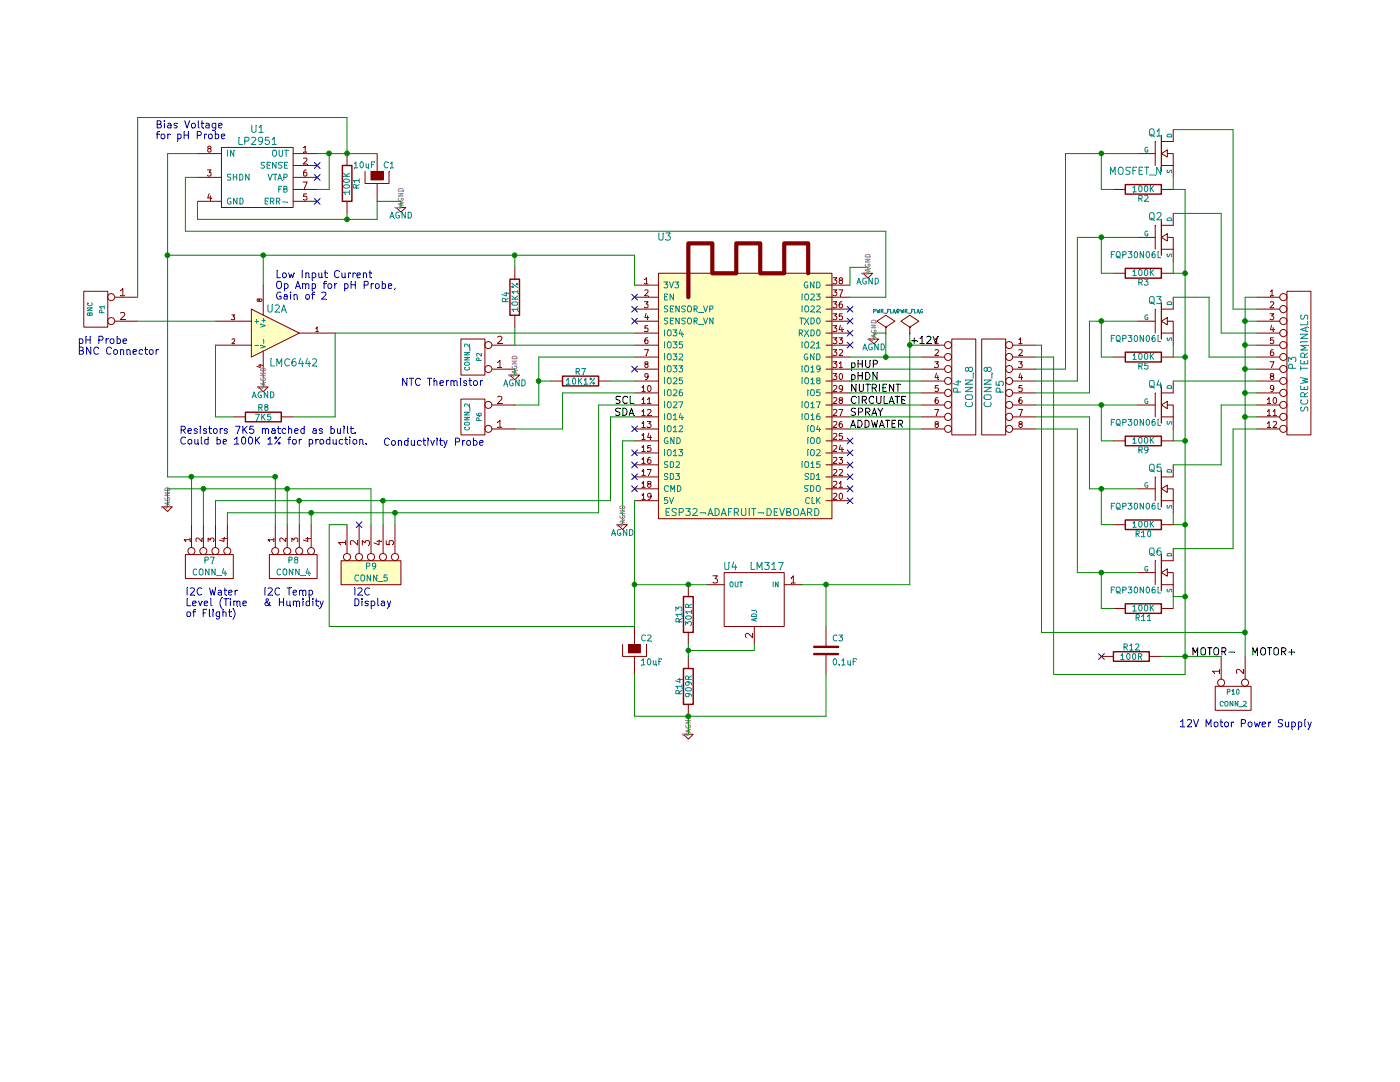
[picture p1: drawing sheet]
EESchema Schematic File Version 2
LIBS:power
LIBS:device
LIBS:transistors
LIBS:conn
LIBS:linear
LIBS:regul
LIBS:74xx
LIBS:cmos4000
LIBS:adc-dac
LIBS:memory
LIBS:xilinx
LIBS:special
LIBS:microcontrollers
LIBS:dsp
LIBS:microchip
LIBS:analog_switches
LIBS:motorola
LIBS:texas
LIBS:intel
LIBS:audio
LIBS:interface
LIBS:digital-audio
LIBS:philips
LIBS:display
LIBS:cypress
LIBS:siliconi
LIBS:opto
LIBS:atmel
LIBS:contrib
LIBS:valves
LIBS:ESP32-footprints-Shem-Lib
LIBS:lp2951
LIBS:Prototype-cache
EELAYER 24 0
EELAYER END
$Descr A4 11693 8268
encoding utf-8
Sheet 1 1
Title ""
Date ""
Rev ""
Comp ""
Comment1 ""
Comment2 ""
Comment3 ""
Comment4 ""
$EndDescr
$Comp
L MOSFET_N Q5
U 1 1
P 9700 3700
F 0 "Q5" H 9710 3870 60  0000 R CNN
F 1 "FQP30N06L" H 9700 3550 50  0000 R CNN
F 2 "" H 9700 3700 60  0000 C CNN
F 3 "" H 9700 3700 60  0000 C CNN
	1    9700 3700
	1    0    0    -1  
$EndComp
$Comp
L MOSFET_N Q4
U 1 1
P 9700 3000
F 0 "Q4" H 9710 3170 60  0000 R CNN
F 1 "FQP30N06L" H 9700 2850 50  0000 R CNN
F 2 "" H 9700 3000 60  0000 C CNN
F 3 "" H 9700 3000 60  0000 C CNN
	1    9700 3000
	1    0    0    -1  
$EndComp
$Comp
L MOSFET_N Q3
U 1 1
P 9700 2300
F 0 "Q3" H 9710 2470 60  0000 R CNN
F 1 "FQP30N06L" H 9700 2150 50  0000 R CNN
F 2 "" H 9700 2300 60  0000 C CNN
F 3 "" H 9700 2300 60  0000 C CNN
	1    9700 2300
	1    0    0    -1  
$EndComp
$Comp
L MOSFET_N Q2
U 1 1
P 9700 1600
F 0 "Q2" H 9710 1770 60  0000 R CNN
F 1 "FQP30N06L" H 9700 1450 50  0000 R CNN
F 2 "" H 9700 1600 60  0000 C CNN
F 3 "" H 9700 1600 60  0000 C CNN
	1    9700 1600
	1    0    0    -1  
$EndComp
$Comp
L MOSFET_N Q1
U 1 1
P 9700 900
F 0 "Q1" H 9710 1070 60  0000 R CNN
F 1 "MOSFET_N" H 9710 750 60  0000 R CNN
F 2 "" H 9700 900 60  0000 C CNN
F 3 "" H 9700 900 60  0000 C CNN
	1    9700 900 
	1    0    0    -1  
$EndComp
$Comp
L MOSFET_N Q6
U 1 1
P 9700 4400
F 0 "Q6" H 9710 4570 60  0000 R CNN
F 1 "FQP30N06L" H 9700 4250 50  0000 R CNN
F 2 "" H 9700 4400 60  0000 C CNN
F 3 "" H 9700 4400 60  0000 C CNN
	1    9700 4400
	1    0    0    -1  
$EndComp
$Comp
L CONN_12 P3
U 1 1
P 10850 2650
F 0 "P3" V 10800 2650 60  0000 C CNN
F 1 "SCREW TERMINALS" V 10900 2650 60  0000 C CNN
F 2 "" H 10850 2650 60  0000 C CNN
F 3 "" H 10850 2650 60  0000 C CNN
	1    10850 2650
	1    0    0    -1  
$EndComp
$Comp
L CONN_2 P10
U 1 1
P 10300 5450
F 0 "P10" V 10250 5450 40  0000 C CNN
F 1 "CONN_2" V 10350 5450 40  0000 C CNN
F 2 "" H 10300 5450 60  0000 C CNN
F 3 "" H 10300 5450 60  0000 C CNN
	1    10300 5450
	0    -1   1    0   
$EndComp
$Comp
L R R12
U 1 1
P 9450 5100
F 0 "R12" V 9530 5100 50  0000 C CNN
F 1 "100R" V 9450 5100 50  0000 C CNN
F 2 "" H 9450 5100 60  0000 C CNN
F 3 "" H 9450 5100 60  0000 C CNN
	1    9450 5100
	0    -1   -1   0   
$EndComp
$Comp
L LP2951 U1
U 1 1
P 2150 1100
F 0 "U1" H 2150 1500 60  0000 C CNN
F 1 "LP2951" H 2150 1400 60  0000 C CNN
F 2 "" H 2000 1100 60  0000 C CNN
F 3 "" H 2000 1100 60  0000 C CNN
	1    2150 1100
	1    0    0    -1  
$EndComp
$Comp
L LMC6062 U2
U 1 1
P 2300 2400
F 0 "U2" H 2250 2600 60  0000 L CNN
F 1 "LMC6442" H 2250 2150 60  0000 L CNN
F 2 "" H 2300 2400 60  0000 C CNN
F 3 "" H 2300 2400 60  0000 C CNN
	1    2300 2400
	1    0    0    -1  
$EndComp
$Comp
L CONN_2 P1
U 1 1
P 800 2200
F 0 "P1" V 750 2200 40  0000 C CNN
F 1 "BNC" V 850 2200 40  0000 C CNN
F 2 "" H 800 2200 60  0000 C CNN
F 3 "" H 800 2200 60  0000 C CNN
	1    800  2200
	-1   0    0    -1  
$EndComp
$Comp
L R R8
U 1 1
P 2200 3100
F 0 "R8" V 2280 3100 50  0000 C CNN
F 1 "7K5" V 2200 3100 50  0000 C CNN
F 2 "" H 2200 3100 60  0000 C CNN
F 3 "" H 2200 3100 60  0000 C CNN
	1    2200 3100
	0    -1   -1   0   
$EndComp
$Comp
L R R1
U 1 1
P 2900 1150
F 0 "R1" V 2980 1150 50  0000 C CNN
F 1 "100K" V 2900 1150 50  0000 C CNN
F 2 "" H 2900 1150 60  0000 C CNN
F 3 "" H 2900 1150 60  0000 C CNN
	1    2900 1150
	1    0    0    -1  
$EndComp
$Comp
L AGND #PWR01
U 1 1
P 3350 1350
F 0 "#PWR01" H 3350 1350 40  0001 C CNN
F 1 "AGND" H 3350 1280 50  0000 C CNN
F 2 "" H 3350 1350 60  0000 C CNN
F 3 "" H 3350 1350 60  0000 C CNN
	1    3350 1350
	1    0    0    -1  
$EndComp
$Comp
L AGND #PWR03
U 1 1
P 2200 2850
F 0 "#PWR03" H 2200 2850 40  0001 C CNN
F 1 "AGND" H 2200 2780 50  0000 C CNN
F 2 "" H 2200 2850 60  0000 C CNN
F 3 "" H 2200 2850 60  0000 C CNN
	1    2200 2850
	1    0    0    -1  
$EndComp
Text Notes 650  2500 0    60   ~ 0
pH Probe\nBNC Connector
Text Label 7100 2700 0    60   ~ 0
pHUP
Text Label 7100 2800 0    60   ~ 0
pHDN
Text Label 7100 2900 0    60   ~ 0
NUTRIENT
Text Label 7100 3000 0    60   ~ 0
CIRCULATE
Text Label 7100 3100 0    60   ~ 0
SPRAY
Text Label 7100 3200 0    60   ~ 0
ADDWATER
$Comp
L R R9
U 1 1
P 9550 3300
F 0 "R9" V 9630 3300 50  0000 C CNN
F 1 "100K" V 9550 3300 50  0000 C CNN
F 2 "" H 9550 3300 60  0000 C CNN
F 3 "" H 9550 3300 60  0000 C CNN
	1    9550 3300
	0    1    1    0   
$EndComp
$Comp
L R R10
U 1 1
P 9550 4000
F 0 "R10" V 9630 4000 50  0000 C CNN
F 1 "100K" V 9550 4000 50  0000 C CNN
F 2 "" H 9550 4000 60  0000 C CNN
F 3 "" H 9550 4000 60  0000 C CNN
	1    9550 4000
	0    1    1    0   
$EndComp
$Comp
L R R5
U 1 1
P 9550 2600
F 0 "R5" V 9630 2600 50  0000 C CNN
F 1 "100K" V 9550 2600 50  0000 C CNN
F 2 "" H 9550 2600 60  0000 C CNN
F 3 "" H 9550 2600 60  0000 C CNN
	1    9550 2600
	0    1    1    0   
$EndComp
$Comp
L R R3
U 1 1
P 9550 1900
F 0 "R3" V 9630 1900 50  0000 C CNN
F 1 "100K" V 9550 1900 50  0000 C CNN
F 2 "" H 9550 1900 60  0000 C CNN
F 3 "" H 9550 1900 60  0000 C CNN
	1    9550 1900
	0    1    1    0   
$EndComp
$Comp
L R R2
U 1 1
P 9550 1200
F 0 "R2" V 9630 1200 50  0000 C CNN
F 1 "100K" V 9550 1200 50  0000 C CNN
F 2 "" H 9550 1200 60  0000 C CNN
F 3 "" H 9550 1200 60  0000 C CNN
	1    9550 1200
	0    1    1    0   
$EndComp
$Comp
L R R11
U 1 1
P 9550 4700
F 0 "R11" V 9630 4700 50  0000 C CNN
F 1 "100K" V 9550 4700 50  0000 C CNN
F 2 "" H 9550 4700 60  0000 C CNN
F 3 "" H 9550 4700 60  0000 C CNN
	1    9550 4700
	0    1    1    0   
$EndComp
Text Notes 9850 5700 0    60   ~ 0
12V Motor Power Supply
Text Label 10450 5100 0    60   ~ 0
MOTOR+
Text Label 9950 5100 0    60   ~ 0
MOTOR-
$Comp
L CONN_2 P2
U 1 1
P 3950 2600
F 0 "P2" V 3900 2600 40  0000 C CNN
F 1 "CONN_2" V 4000 2600 40  0000 C CNN
F 2 "" H 3950 2600 60  0000 C CNN
F 3 "" H 3950 2600 60  0000 C CNN
	1    3950 2600
	-1   0    0    1   
$EndComp
$Comp
L R R4
U 1 1
P 4300 2100
F 0 "R4" V 4380 2100 50  0000 C CNN
F 1 "10K1%" V 4300 2100 50  0000 C CNN
F 2 "" H 4300 2100 60  0000 C CNN
F 3 "" H 4300 2100 60  0000 C CNN
	1    4300 2100
	-1   0    0    1   
$EndComp
$Comp
L AGND #PWR04
U 1 1
P 4300 2750
F 0 "#PWR04" H 4300 2750 40  0001 C CNN
F 1 "AGND" H 4300 2680 50  0000 C CNN
F 2 "" H 4300 2750 60  0000 C CNN
F 3 "" H 4300 2750 60  0000 C CNN
	1    4300 2750
	1    0    0    -1  
$EndComp
Text Notes 3350 2850 0    60   ~ 0
NTC Thermistor
$Comp
L CONN_2 P6
U 1 1
P 3950 3100
F 0 "P6" V 3900 3100 40  0000 C CNN
F 1 "CONN_2" V 4000 3100 40  0000 C CNN
F 2 "" H 3950 3100 60  0000 C CNN
F 3 "" H 3950 3100 60  0000 C CNN
	1    3950 3100
	-1   0    0    1   
$EndComp
Text Notes 3200 3350 0    60   ~ 0
Conductivity Probe
$Comp
L R R7
U 1 1
P 4850 2800
F 0 "R7" V 4930 2800 50  0000 C CNN
F 1 "10K1%" V 4850 2800 50  0000 C CNN
F 2 "" H 4850 2800 60  0000 C CNN
F 3 "" H 4850 2800 60  0000 C CNN
	1    4850 2800
	0    -1   -1   0   
$EndComp
$Comp
L CONN_4 P7
U 1 1
P 1750 4350
F 0 "P7" V 1700 4350 50  0000 C CNN
F 1 "CONN_4" V 1800 4350 50  0000 C CNN
F 2 "" H 1750 4350 60  0000 C CNN
F 3 "" H 1750 4350 60  0000 C CNN
	1    1750 4350
	0    -1   1    0   
$EndComp
$Comp
L CONN_4 P8
U 1 1
P 2450 4350
F 0 "P8" V 2400 4350 50  0000 C CNN
F 1 "CONN_4" V 2500 4350 50  0000 C CNN
F 2 "" H 2450 4350 60  0000 C CNN
F 3 "" H 2450 4350 60  0000 C CNN
	1    2450 4350
	0    -1   1    0   
$EndComp
$Comp
L AGND #PWR05
U 1 1
P 1400 3850
F 0 "#PWR05" H 1400 3850 30  0001 C CNN
F 1 "AGND" H 1400 3780 30  0001 C CNN
F 2 "" H 1400 3850 60  0000 C CNN
F 3 "" H 1400 3850 60  0000 C CNN
	1    1400 3850
	1    0    0    -1  
$EndComp
Text Label 5300 3000 2    60   ~ 0
SCL
Text Label 5300 3100 2    60   ~ 0
SDA
Text Notes 1550 4600 0    60   ~ 0
I2C Water\nLevel (Time\nof Flight)
Text Notes 2200 4600 0    60   ~ 0
I2C Temp\n& Humidity
$Comp
L CONN_5 P9
U 1 1
P 3100 4400
F 0 "P9" V 3050 4400 50  0000 C CNN
F 1 "CONN_5" V 3150 4400 50  0000 C CNN
F 2 "" H 3100 4400 60  0000 C CNN
F 3 "" H 3100 4400 60  0000 C CNN
	1    3100 4400
	0    -1   1    0   
$EndComp
Text Notes 2950 4600 0    60   ~ 0
I2C\nDisplay
$Comp
L AGND #PWR06
U 1 1
P 5750 5750
F 0 "#PWR06" H 5750 5750 30  0001 C CNN
F 1 "AGND" H 5750 5680 30  0001 C CNN
F 2 "" H 5750 5750 60  0000 C CNN
F 3 "" H 5750 5750 60  0000 C CNN
	1    5750 5750
	1    0    0    -1  
$EndComp
$Comp
L CONN_8 P4
U 1 1
P 8050 2850
F 0 "P4" V 8000 2850 60  0000 C CNN
F 1 "CONN_8" V 8100 2850 60  0000 C CNN
F 2 "" H 8050 2850 60  0000 C CNN
F 3 "" H 8050 2850 60  0000 C CNN
	1    8050 2850
	1    0    0    -1  
$EndComp
$Comp
L CONN_8 P5
U 1 1
P 8300 2850
F 0 "P5" V 8250 2850 60  0000 C CNN
F 1 "CONN_8" V 8350 2850 60  0000 C CNN
F 2 "" H 8300 2850 60  0000 C CNN
F 3 "" H 8300 2850 60  0000 C CNN
	1    8300 2850
	-1   0    0    -1  
$EndComp
$Comp
L CAPAPOL C1
U 1 1
P 3150 1100
F 0 "C1" H 3200 1200 50  0000 L CNN
F 1 "10uF" H 2950 1200 50  0000 L CNN
F 2 "" H 3150 1100 60  0000 C CNN
F 3 "" H 3150 1100 60  0000 C CNN
	1    3150 1100
	1    0    0    -1  
$EndComp
$Comp
L ESP32-ADAFRUIT-DEVBOARD U3
U 1 1
P 6250 2850
F 0 "U3" H 5550 4100 60  0000 C CNN
F 1 "ESP32-ADAFRUIT-DEVBOARD" H 6200 1800 60  0000 C CNN
F 2 "ESP32-footprints-Lib:ESP32-Adafruit-Devboard" H 6600 4200 60  0001 C CNN
F 3 "" H 5800 3300 60  0001 C CNN
	1    6250 2850
	1    0    0    -1  
$EndComp
$Comp
L LM317 U4
U 1 1
P 6300 4650
F 0 "U4" H 6500 4950 60  0000 C CNN
F 1 "LM317" H 6050 4950 60  0000 L CNN
F 2 "" H 6300 4650 60  0000 C CNN
F 3 "" H 6300 4650 60  0000 C CNN
	1    6300 4650
	-1   0    0    -1  
$EndComp
$Comp
L R R13
U 1 1
P 5750 4750
F 0 "R13" V 5830 4750 50  0000 C CNN
F 1 "301R" V 5750 4750 50  0000 C CNN
F 2 "" H 5750 4750 60  0000 C CNN
F 3 "" H 5750 4750 60  0000 C CNN
	1    5750 4750
	-1   0    0    1   
$EndComp
$Comp
L R R14
U 1 1
P 5750 5350
F 0 "R14" V 5830 5350 50  0000 C CNN
F 1 "909R" V 5750 5350 50  0000 C CNN
F 2 "" H 5750 5350 60  0000 C CNN
F 3 "" H 5750 5350 60  0000 C CNN
	1    5750 5350
	-1   0    0    1   
$EndComp
Wire Wire Line
	8650 2800 9000 2800
Wire Wire Line
	9000 2800 9000 1600
Wire Wire Line
	9000 1600 9500 1600
Wire Wire Line
	8650 2900 9100 2900
Wire Wire Line
	9100 2900 9100 2300
Wire Wire Line
	9100 2300 9500 2300
Wire Wire Line
	8650 3000 9500 3000
Wire Wire Line
	9100 3700 9500 3700
Wire Wire Line
	9000 4400 9500 4400
Wire Wire Line
	7100 2700 7700 2700
Wire Wire Line
	7100 2800 7700 2800
Wire Wire Line
	7100 2900 7700 2900
Wire Wire Line
	7100 3000 7700 3000
Wire Wire Line
	7100 3100 7700 3100
Wire Wire Line
	7100 3200 7700 3200
Wire Wire Line
	9800 700  10300 700 
Wire Wire Line
	9800 1400 10200 1400
Wire Wire Line
	10200 2400 10500 2400
Wire Wire Line
	9800 2100 10100 2100
Wire Wire Line
	10100 2600 10500 2600
Wire Wire Line
	10300 700  10300 2200
Wire Wire Line
	10300 2200 10500 2200
Wire Wire Line
	10100 2100 10100 2600
Wire Wire Line
	9800 2800 10500 2800
Wire Wire Line
	9800 3500 10200 3500
Wire Wire Line
	10200 3500 10200 3000
Wire Wire Line
	10200 3000 10500 3000
Wire Wire Line
	10300 4200 10300 3200
Wire Wire Line
	10300 3200 10500 3200
Wire Wire Line
	9800 4200 10300 4200
Wire Wire Line
	10200 1400 10200 2400
Wire Wire Line
	9900 4600 9800 4600
Connection ~ 9900 4600
Wire Wire Line
	9900 4000 9800 4000
Wire Wire Line
	10500 2100 10400 2100
Wire Wire Line
	10400 2100 10400 5100
Wire Wire Line
	10500 2300 10400 2300
Connection ~ 10400 2300
Wire Wire Line
	10500 2500 10400 2500
Connection ~ 10400 2500
Wire Wire Line
	10500 2700 10400 2700
Connection ~ 10400 2700
Wire Wire Line
	10500 2900 10400 2900
Connection ~ 10400 2900
Wire Wire Line
	10500 3100 10400 3100
Connection ~ 10400 3100
Wire Wire Line
	1150 2300 1800 2300
Wire Wire Line
	2200 2800 2200 2850
Wire Wire Line
	2200 1750 2200 2000
Wire Wire Line
	1950 3100 1800 3100
Wire Wire Line
	1800 3100 1800 2500
Wire Wire Line
	2450 3100 2800 3100
Wire Wire Line
	2800 3100 2800 2400
Wire Wire Line
	9000 3200 9000 4400
Wire Wire Line
	9100 3100 9100 3700
Wire Wire Line
	8900 2700 8900 900 
Wire Wire Line
	8650 3200 9000 3200
Wire Wire Line
	8650 3100 9100 3100
Wire Wire Line
	8800 2600 8800 5250
Wire Wire Line
	2800 2400 5300 2400
Wire Wire Line
	5300 1750 5300 2000
Wire Wire Line
	7100 2100 7400 2100
Wire Wire Line
	1150 600  2900 600 
Wire Wire Line
	1150 600  1150 2100
Wire Wire Line
	7400 2100 7400 1550
Wire Wire Line
	7400 1550 1550 1550
Wire Wire Line
	1550 1550 1550 1100
Wire Wire Line
	1550 1100 1650 1100
Wire Wire Line
	9700 5100 10200 5100
Connection ~ 9900 5100
Wire Wire Line
	9800 4600 9800 4700
Wire Wire Line
	9300 4700 9200 4700
Wire Wire Line
	9200 4700 9200 4400
Connection ~ 9200 4400
Wire Wire Line
	9800 4000 9800 3900
Connection ~ 9900 4000
Wire Wire Line
	9300 3300 9200 3300
Wire Wire Line
	9200 3300 9200 3000
Connection ~ 9200 3000
Wire Wire Line
	9300 4000 9200 4000
Wire Wire Line
	9200 4000 9200 3700
Connection ~ 9200 3700
Wire Wire Line
	9800 3300 9800 3200
Wire Wire Line
	9300 2600 9200 2600
Wire Wire Line
	9200 2600 9200 2300
Connection ~ 9200 2300
Wire Wire Line
	9800 2600 9800 2500
Wire Wire Line
	9300 1900 9200 1900
Wire Wire Line
	9200 1900 9200 1600
Connection ~ 9200 1600
Wire Wire Line
	9800 1900 9800 1800
Wire Wire Line
	9800 1200 9800 1100
Wire Wire Line
	9300 1200 9200 1200
Wire Wire Line
	9200 1200 9200 900 
Connection ~ 9200 900 
Wire Wire Line
	9900 1200 9900 5250
Wire Wire Line
	9900 3300 9800 3300
Wire Wire Line
	9900 2600 9800 2600
Connection ~ 9900 3300
Wire Wire Line
	9900 1900 9800 1900
Connection ~ 9900 2600
Wire Wire Line
	9900 1200 9800 1200
Connection ~ 9900 1900
Wire Wire Line
	4300 2500 5300 2500
Wire Wire Line
	4300 2350 4300 2500
Wire Wire Line
	4300 1750 4300 1850
Wire Wire Line
	4300 2750 4300 2700
Wire Wire Line
	4500 3000 4300 3000
Wire Wire Line
	4500 2600 4500 3000
Wire Wire Line
	4500 2600 5300 2600
Wire Wire Line
	4600 2800 4500 2800
Connection ~ 4500 2800
Wire Wire Line
	5100 2800 5300 2800
Wire Wire Line
	5300 2900 4700 2900
Wire Wire Line
	4700 2900 4700 3200
Wire Wire Line
	4700 3200 4300 3200
Wire Wire Line
	2300 3600 2300 4000
Connection ~ 1600 3600
Wire Wire Line
	1400 3850 1400 3700
Wire Wire Line
	1400 3700 3100 3700
Wire Wire Line
	1700 3700 1700 4000
Wire Wire Line
	2400 3700 2400 4000
Connection ~ 1700 3700
Wire Wire Line
	1800 4000 1800 3800
Wire Wire Line
	1800 3800 5100 3800
Wire Wire Line
	2500 3800 2500 4000
Wire Wire Line
	1900 4000 1900 3900
Wire Wire Line
	1900 3900 5000 3900
Wire Wire Line
	2600 3900 2600 4000
Wire Wire Line
	5100 3800 5100 3100
Wire Wire Line
	5100 3100 5300 3100
Connection ~ 2500 3800
Wire Wire Line
	5000 3900 5000 3000
Wire Wire Line
	5000 3000 5300 3000
Connection ~ 2600 3900
Connection ~ 2300 3600
Wire Wire Line
	3100 3700 3100 4000
Connection ~ 2400 3700
Wire Wire Line
	3200 4000 3200 3800
Connection ~ 3200 3800
Wire Wire Line
	3300 4000 3300 3900
Connection ~ 3300 3900
Wire Wire Line
	5200 4000 5200 3300
Wire Wire Line
	5200 3300 5300 3300
Wire Wire Line
	7100 2000 7100 1850
Wire Wire Line
	7100 1850 7250 1850
Wire Wire Line
	7250 1850 7250 1900
Wire Wire Line
	7100 2600 7700 2600
Wire Wire Line
	8650 2700 8900 2700
Wire Wire Line
	8650 2600 8800 2600
Wire Wire Line
	5300 3800 5300 4850
Wire Wire Line
	8650 2500 8700 2500
Wire Wire Line
	8700 2500 8700 4900
Wire Wire Line
	8700 4900 10400 4900
Connection ~ 10400 4900
Wire Wire Line
	7700 2500 7600 2500
Wire Wire Line
	7600 4500 7600 2400
Wire Wire Line
	6700 4500 7600 4500
Wire Wire Line
	1400 900  1650 900 
Wire Wire Line
	1650 1300 1650 1450
Wire Wire Line
	1650 1450 3150 1450
Wire Wire Line
	3150 1450 3150 1300
Wire Wire Line
	3150 1300 3350 1300
Wire Wire Line
	3350 1300 3350 1350
Wire Wire Line
	1400 1750 5300 1750
Connection ~ 4300 1750
Wire Wire Line
	1400 900  1400 3600
Connection ~ 2200 1750
Wire Wire Line
	1600 4000 1600 3600
Connection ~ 1400 1750
Wire Wire Line
	5750 5600 5750 5750
$Comp
L C C3
U 1 1
P 6900 5050
F 0 "C3" H 6950 5150 50  0000 L CNN
F 1 "0.1uF" H 6950 4950 50  0000 L CNN
F 2 "" H 6900 5050 60  0000 C CNN
F 3 "" H 6900 5050 60  0000 C CNN
	1    6900 5050
	1    0    0    -1  
$EndComp
$Comp
L CAPAPOL C2
U 1 1
P 5300 5050
F 0 "C2" H 5350 5150 50  0000 L CNN
F 1 "10uF" H 5350 4950 50  0000 L CNN
F 2 "" H 5300 5050 60  0000 C CNN
F 3 "" H 5300 5050 60  0000 C CNN
	1    5300 5050
	1    0    0    -1  
$EndComp
Wire Wire Line
	5300 5600 6900 5600
Connection ~ 5750 5600
Wire Wire Line
	6900 4850 6900 4500
Connection ~ 6900 4500
Wire Wire Line
	5300 5250 5300 5600
Wire Wire Line
	6900 5600 6900 5250
$Comp
L AGND #PWR07
U 1 1
P 5200 4000
F 0 "#PWR07" H 5200 4000 40  0001 C CNN
F 1 "AGND" H 5200 3930 50  0000 C CNN
F 2 "" H 5200 4000 60  0000 C CNN
F 3 "" H 5200 4000 60  0000 C CNN
	1    5200 4000
	1    0    0    -1  
$EndComp
NoConn ~ 7100 2200
NoConn ~ 7100 2300
NoConn ~ 7100 2400
NoConn ~ 7100 2500
NoConn ~ 5300 2100
NoConn ~ 5300 2200
NoConn ~ 5300 2300
NoConn ~ 5300 2700
NoConn ~ 7100 3300
NoConn ~ 7100 3400
NoConn ~ 7100 3500
NoConn ~ 7100 3600
NoConn ~ 7100 3700
NoConn ~ 7100 3800
NoConn ~ 5300 3200
NoConn ~ 5300 3400
NoConn ~ 5300 3500
NoConn ~ 5300 3600
NoConn ~ 5300 3700
NoConn ~ 2650 1000
NoConn ~ 2650 1100
NoConn ~ 2650 1300
Wire Wire Line
	8900 900  9500 900 
$Comp
L AGND #PWR08
U 1 1
P 7250 1900
F 0 "#PWR08" H 7250 1900 40  0001 C CNN
F 1 "AGND" H 7250 1830 50  0000 C CNN
F 2 "" H 7250 1900 60  0000 C CNN
F 3 "" H 7250 1900 60  0000 C CNN
	1    7250 1900
	1    0    0    -1  
$EndComp
$Comp
L PWR_FLAG #FLG09
U 1 1
P 7600 2400
F 0 "#FLG09" H 7600 2495 30  0001 C CNN
F 1 "PWR_FLAG" H 7600 2580 30  0000 C CNN
F 2 "" H 7600 2400 60  0000 C CNN
F 3 "" H 7600 2400 60  0000 C CNN
	1    7600 2400
	1    0    0    -1  
$EndComp
Connection ~ 7600 2500
$Comp
L PWR_FLAG #FLG010
U 1 1
P 7400 2400
F 0 "#FLG010" H 7400 2495 30  0001 C CNN
F 1 "PWR_FLAG" H 7400 2580 30  0000 C CNN
F 2 "" H 7400 2400 60  0000 C CNN
F 3 "" H 7400 2400 60  0000 C CNN
	1    7400 2400
	1    0    0    -1  
$EndComp
Wire Wire Line
	7400 2400 7400 2600
Connection ~ 7400 2600
$Comp
L AGND #PWR011
U 1 1
P 7300 2450
F 0 "#PWR011" H 7300 2450 40  0001 C CNN
F 1 "AGND" H 7300 2380 50  0000 C CNN
F 2 "" H 7300 2450 60  0000 C CNN
F 3 "" H 7300 2450 60  0000 C CNN
	1    7300 2450
	1    0    0    -1  
$EndComp
Wire Wire Line
	7400 2400 7300 2400
Wire Wire Line
	7300 2400 7300 2450
Text Label 7600 2500 0    60   ~ 0
+12V
Wire Wire Line
	6300 5000 6300 5050
Wire Wire Line
	6300 5050 5750 5050
Connection ~ 5750 5050
Wire Wire Line
	2650 1200 2750 1200
Wire Wire Line
	2750 1200 2750 900 
Connection ~ 2750 900 
Wire Wire Line
	2900 600  2900 900 
Wire Wire Line
	2650 900  3150 900 
Connection ~ 2900 900 
Wire Wire Line
	2900 1400 2900 1450
Connection ~ 2900 1450
Text Notes 1300 700  0    60   ~ 0
Bias Voltage\nfor pH Probe
Text Notes 2300 1950 0    60   ~ 0
Low Input Current\nOp Amp for pH Probe,\nGain of 2
Wire Wire Line
	5750 5000 5750 5100
Wire Wire Line
	5300 4500 5900 4500
Connection ~ 5300 4500
Connection ~ 5750 4500
Wire Wire Line
	5300 4850 2750 4850
Wire Wire Line
	2750 4850 2750 4000
Wire Wire Line
	2750 4000 2900 4000
Wire Wire Line
	1400 3600 2300 3600
NoConn ~ 3000 4000
Text Notes 1500 3250 0    60   ~ 0
Resistors 7K5 matched as built.\nCould be 100K 1% for production.
NoConn ~ 9200 5100
Wire Wire Line
	9900 5250 8800 5250
$EndSCHEMATC
